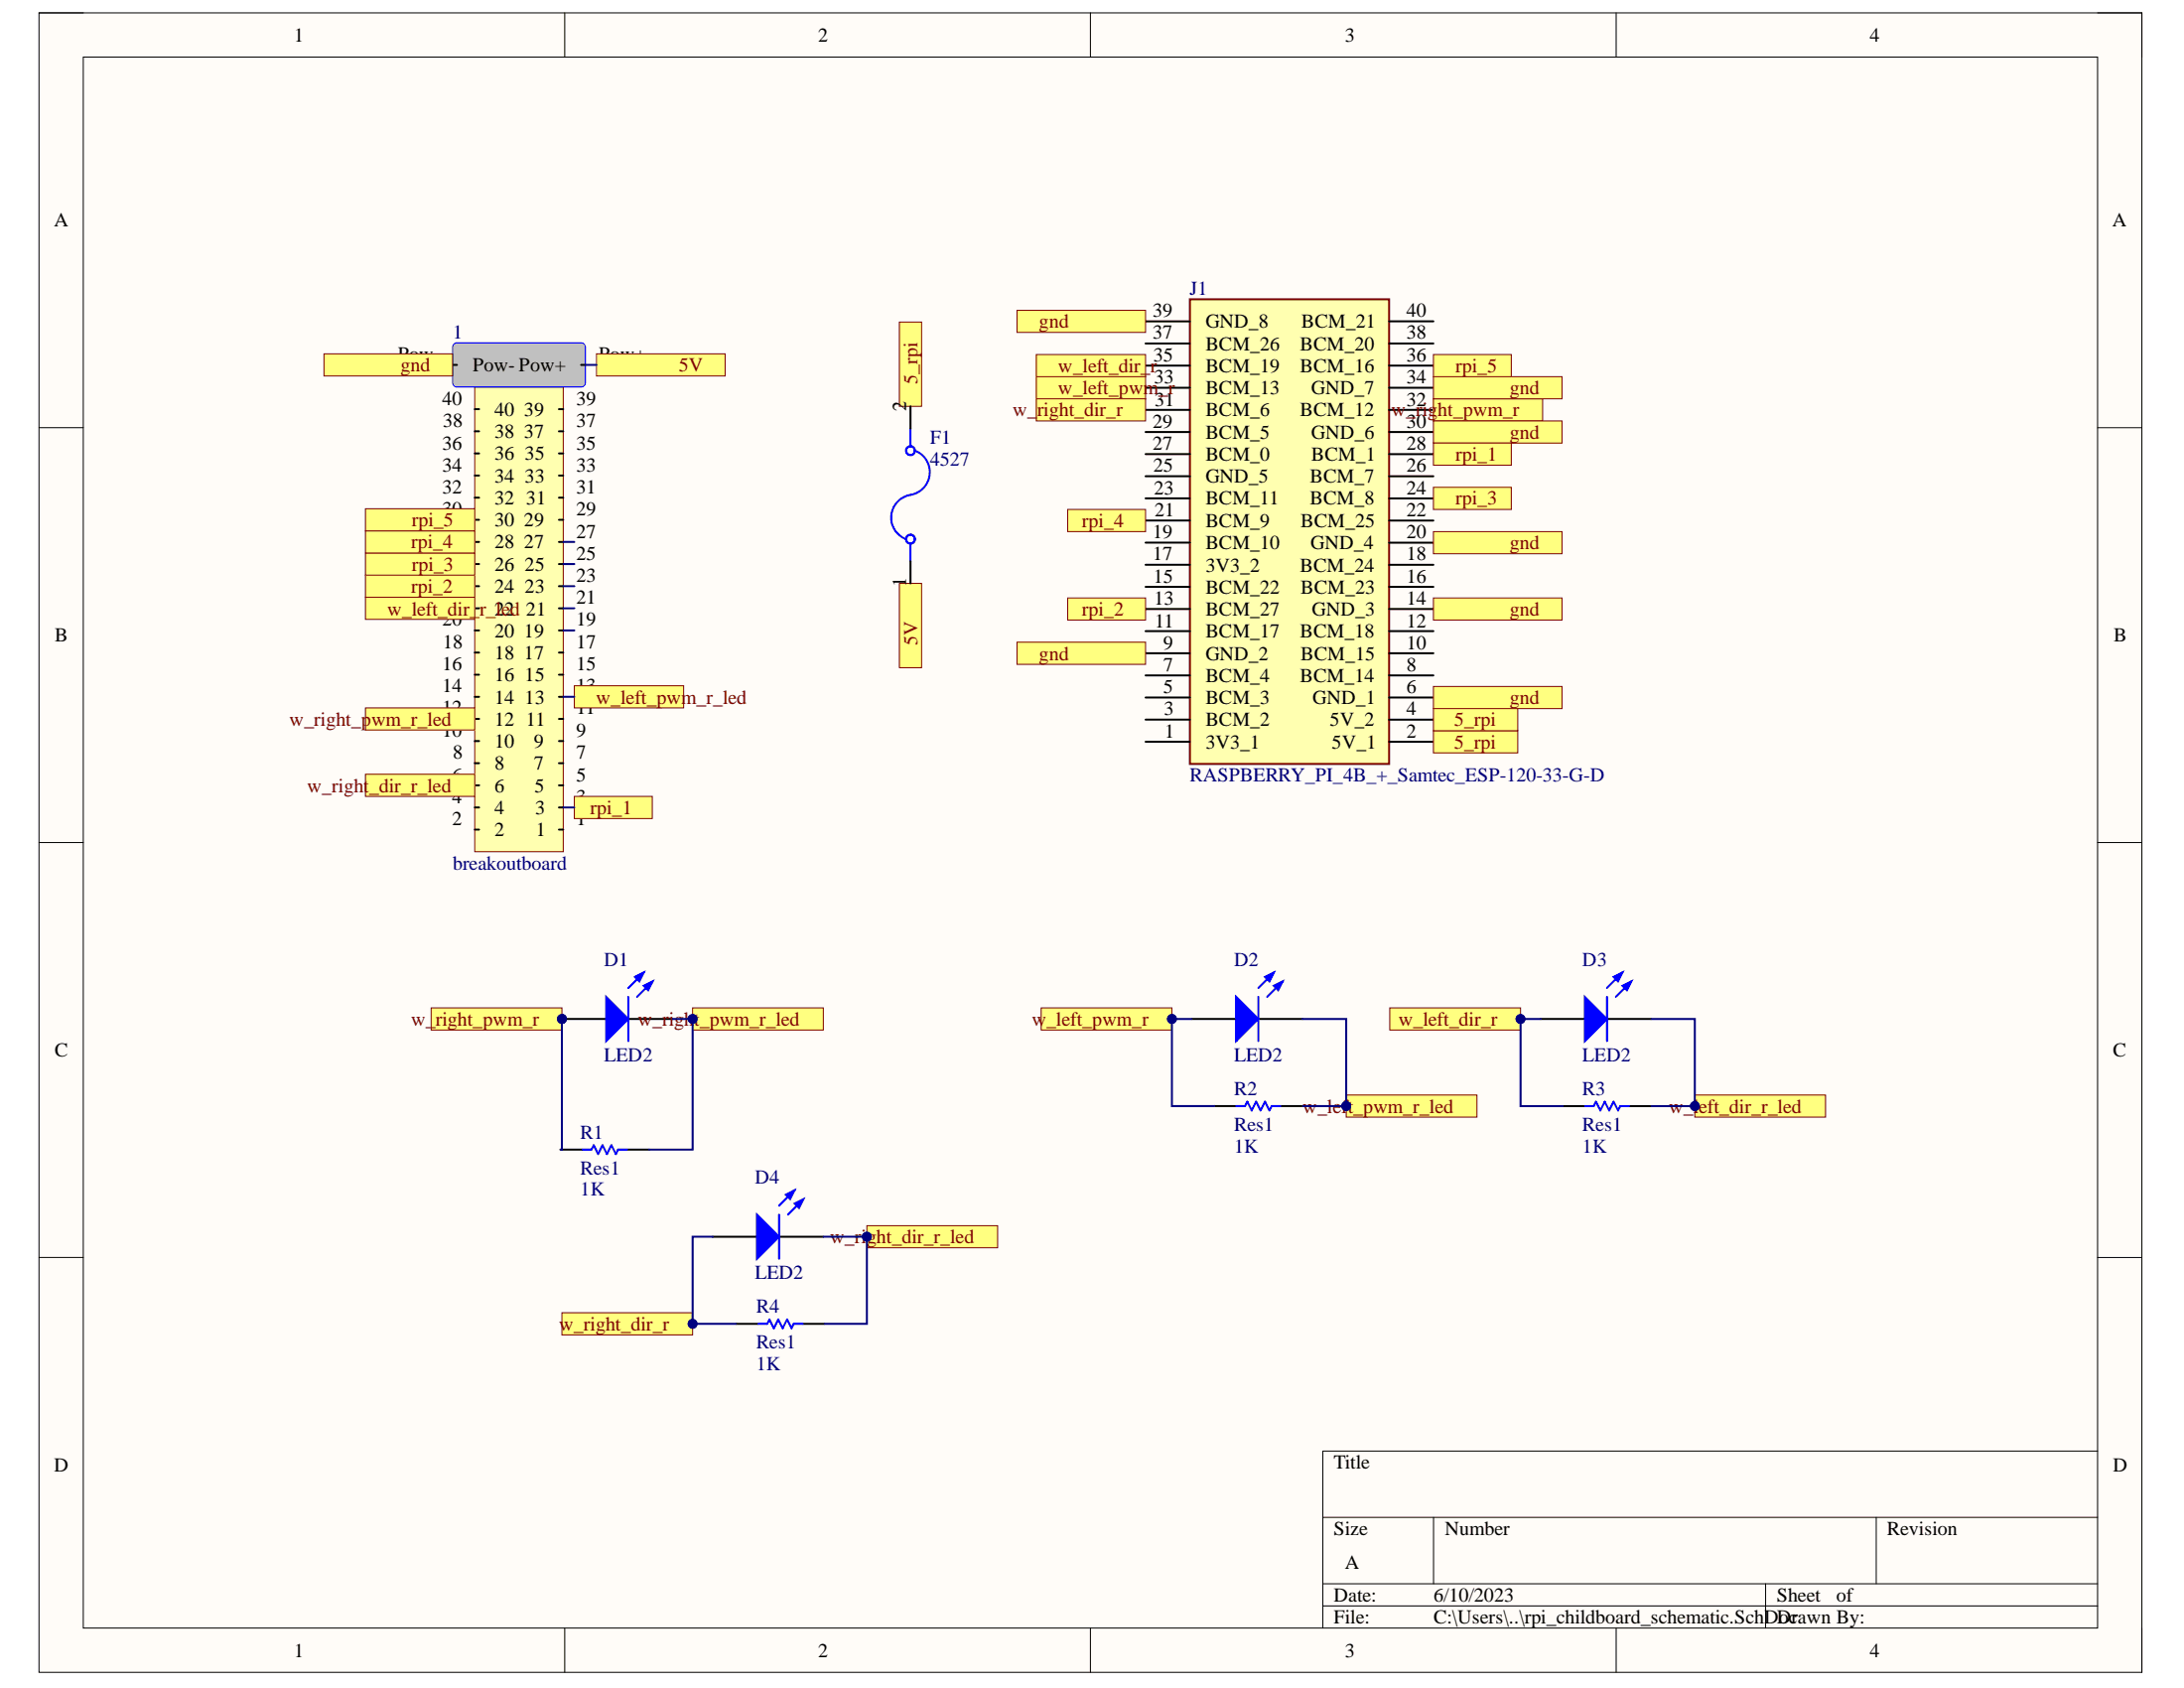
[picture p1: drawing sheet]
# Altium project rpi_childboard.PrjPcb
1 sheet, 11 parts. Net scope: flat (ports and power ports of the same name join across sheets).
Board file: rpi_childboard_pcb.PcbDoc

## Sheet rpi_childboard_schematic.SchDoc
size A; SheetNumber: 1; SheetTotal: 1

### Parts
1  breakoutboard  [breakoutboard connections]
D1  LED2  [3.2X1.6X1.1]
D2  LED2  [3.2X1.6X1.1]
D3  LED2  [3.2X1.6X1.1]
D4  LED2  [3.2X1.6X1.1]
F1  4527  [FUSE_4527]
J1  RASPBERRY_PI_4B_+_Samtec_ESP-120-33-G-D  [RASPBERRYPI4B4GB]
R1  Res1  value 1K  [AXIAL-0.3]
R2  Res1  value 1K  [AXIAL-0.3]
R3  Res1  value 1K  [AXIAL-0.3]
R4  Res1  value 1K  [AXIAL-0.3]

### Ports
5_rpi, 5V, gnd, rpi_1, rpi_2, rpi_3, rpi_4, rpi_5, w_left_dir_r, w_left_dir_r_led, w_left_pwm_r, w_left_pwm_r_led, w_right_dir_r, w_right_dir_r_led, w_right_pwm_r, w_right_pwm_r_led

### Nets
Net1_3: 1.3 J1.28(BCM_1) ; port rpi_1
Net1_6: 1.6 D4.2(K) R4.2 ; port w_right_dir_r_led
Net1_12: 1.12 D1.2(K) R1.2 ; port w_right_pwm_r_led
Net1_13: 1.13 D2.2(K) R2.2 ; port w_left_pwm_r_led
Net1_22: 1.22 D3.2(K) R3.2 ; port w_left_dir_r_led
Net1_24: 1.24 J1.13(BCM_27) ; port rpi_2
Net1_26: 1.26 J1.24(BCM_8) ; port rpi_3
Net1_28: 1.28 J1.21(BCM_9) ; port rpi_4
Net1_30: 1.30 J1.36(BCM_16) ; port rpi_5
Net1_Pow+: 1.Pow+ F1.1 ; port 5V
Net1_Pow-: 1.Pow- J1.6(GND_1) J1.9(GND_2) J1.14(GND_3) J1.20(GND_4) J1.30(GND_6) J1.34(GND_7) J1.39(GND_8) ; port gnd
NetD1_1: D1.1(A) J1.32(BCM_12) R1.1 ; port w_right_pwm_r
NetD2_1: D2.1(A) J1.33(BCM_13) R2.1 ; port w_left_pwm_r
NetD3_1: D3.1(A) J1.35(BCM_19) R3.1 ; port w_left_dir_r
NetD4_1: D4.1(A) J1.31(BCM_6) R4.1 ; port w_right_dir_r
NetF1_2: F1.2 J1.2(5V_1) J1.4(5V_2) ; port 5_rpi

Not connected (* = marked no-connect by the designer): 1 1 2 4 5 7 8 9 10 11 14 15 16 17 18 19 20 21 23 25 27 29 31 32 33 34 35 36 37 38 39 40; J1 1(3V3_1) 3(BCM_2) 5(BCM_3) 7(BCM_4) 8(BCM_14) 10(BCM_15) 11(BCM_17) 12(BCM_18) 15(BCM_22) 16(BCM_23) 17(3V3_2) 18(BCM_24) 19(BCM_10) 22(BCM_25) 23(BCM_11) 25(GND_5) 26(BCM_7) 27(BCM_0) 29(BCM_5) 37(BCM_26) 38(BCM_20) 40(BCM_21)
